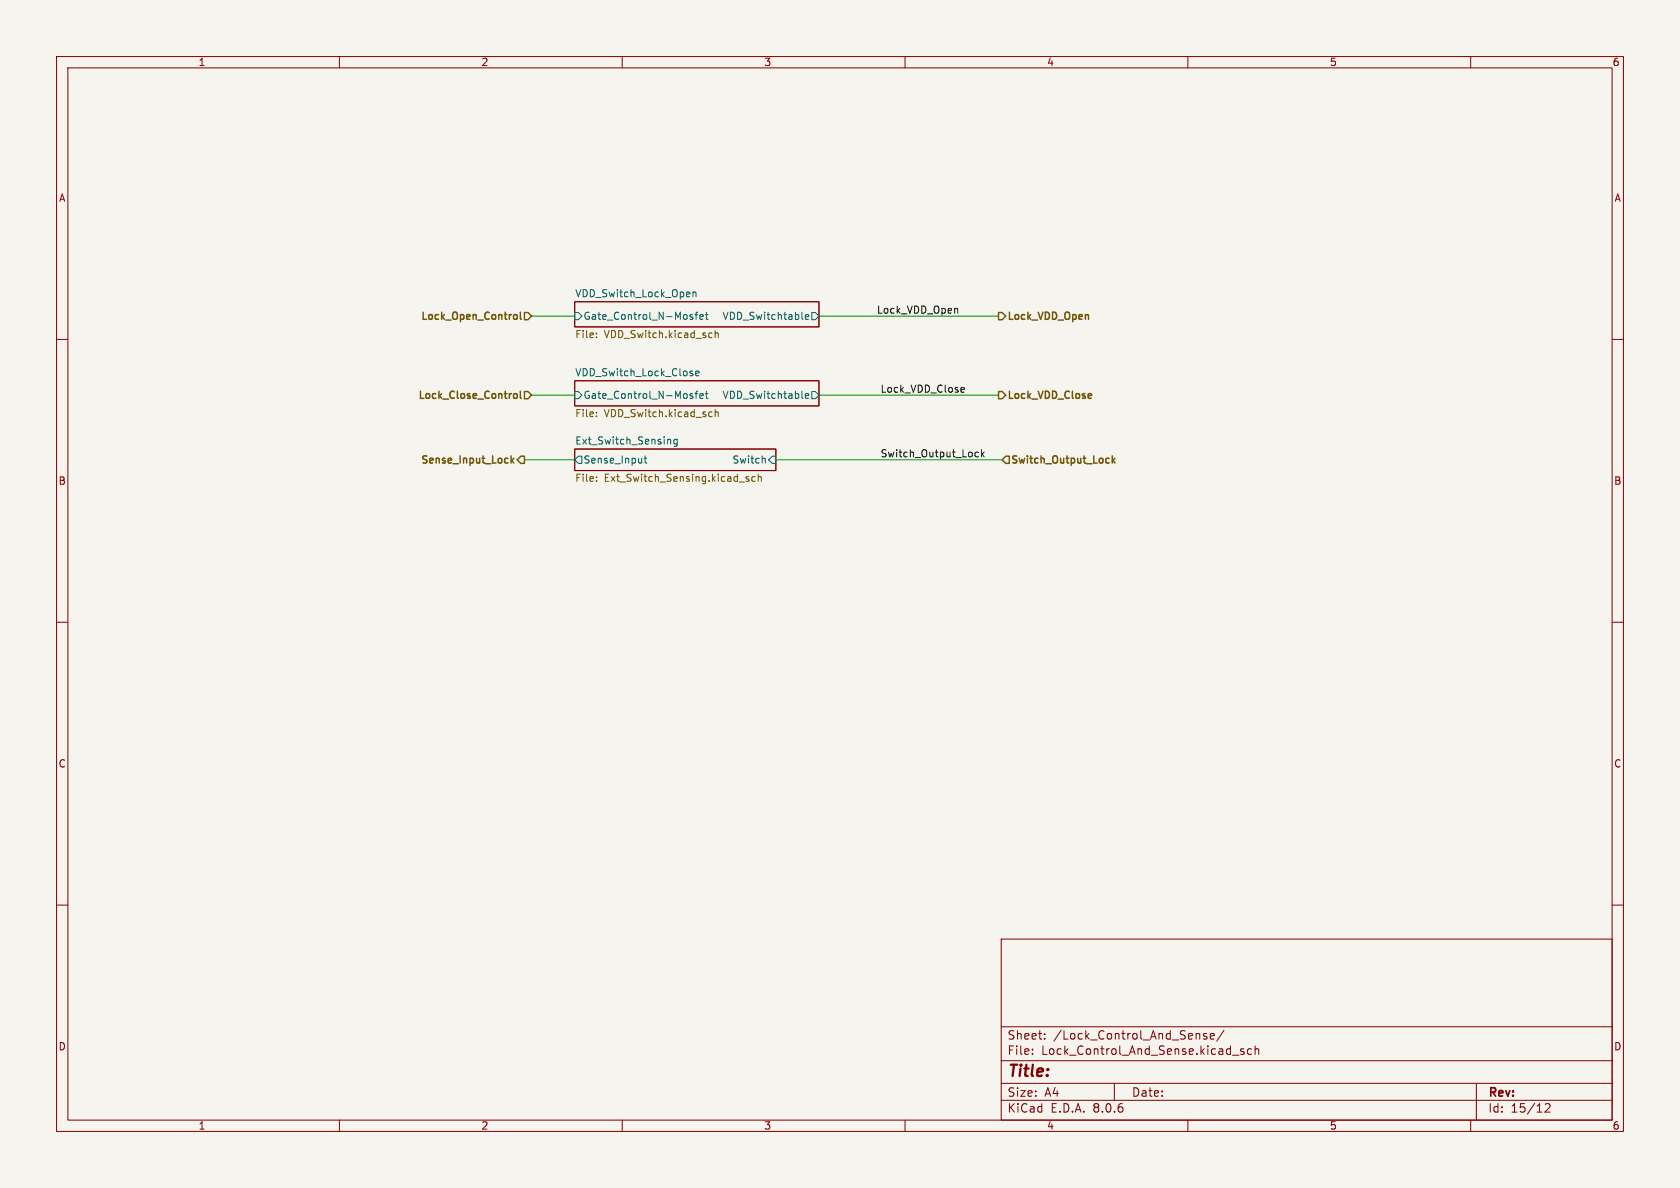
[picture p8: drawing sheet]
<svg xmlns="http://www.w3.org/2000/svg" width="297mm" height="210mm" viewBox="0 0 297 210" stroke-linecap="round" stroke-linejoin="round" font-family="sans-serif">
<path d="M0 0h297v210h-297z" fill="#f5f4ef" stroke="#f5f4ef" stroke-width=".18"/>
<g fill="none" stroke="#840000" stroke-width=".18">
<path d="M10 10h277v190h-277zM12 12h273v186h-273zM60 10v2M110 10v2M160 10v2M210 10v2M260 10v2M10 60h2M101.6 53.3h43.2v4.5h-43.2zM285 60h2M101.6 79.4h35.6v3.8h-35.6zM101.6 67.3h43.2v4.5h-43.2z"/>
<path d="M10 110h2M285 110h2M10 160h2M285 160h2M177 166h108v32h-108zM60 198v2M110 198v2M160 198v2M177 194.5h108M177 191.5h108M177 187.5h108M177 181.5h108"/>
<path d="M182.5 186.3v.1M182.5 185.5v.1M184.7 183.6v.1M184.7 182.8v.1M197 191.5v3M210 198v2M213.3 182.8l-.3-.1-.3 .2 .1 .2 .5 .2v.3h-.6M214 183.2l.7-.1-.1-.3-.4-.1-.2 .2v.7h.6M216.4 182.1l-1.3 2M217.9 186.5h1.1M219.9 185.5l-.4-.1-.2 .2 .1 .2 .5 .2v.3h-.6M221.2 185.5l-.4-.1-.3 .3v.4l.2 .2h.5"/>
<path d="M221.9 185.5l.2-.1 .4 .1v.9M221.9 184.9v1.5M260 198v2M261 191.5v6.5M273.2 195.2l.5-.1 .3 .1v.3l-.9 1.1h.9"/>
</g>
<g fill="none" stroke="#006464" stroke-width=".18">
<path d="M101.6 55.2h.6l.7 .7-.7 .6h-.6zM122.1 56l.4 .1v.2l-.2 .2h-.2M122.1 55.6l.4 .1M122.5 51.6v.9M122.5 51.7l.2-.1 .3 .1v.8M122.9 55.6h.5M123.4 55.2l-.3 .2v1.1M123.7 56l.6-.1v-.2l-.4-.1-.2 .2 .1 .6h.5M124.7 55.6h.5M124.9 55.2v1.1l.3 .2M141.8 56.4l.1 .1M142.4 56l.6-.1-.1-.2-.3-.1-.2 .2v.6h.5"/>
<path d="M143.5 55.2h.6l.7 .7-.7 .6h-.6zM101.6 69.2h.6l.7 .7-.7 .6h-.6zM118.2 77.7l.4 .1v.7M119.7 77.7h-.3l-.3 .2 .1 .5h.5M119.7 77.7v1l-.2 .2h-.3M122.1 66l.3 .1 .1 .2-.2 .1h-.2M122.1 65.6h.3M122.1 70l.4 .1v.1l-.2 .2h-.2M122.1 69.6h.4M122.9 69.6h.5M123 66l.6-.1-.1-.3h-.3l-.2 .2v.6h.5M123.4 69.2l-.3 .1v1.1"/>
<path d="M123.7 70l.6-.1v-.3h-.4l-.2 .2 .1 .6h.5M124.7 69.6h.5M124.9 69.2v1l.3 .2M141.8 70.4h.1M142.4 70l.6-.1-.1-.3h-.3l-.2 .2v.6h.5M143.5 69.2h.6l.7 .7-.7 .6h-.6zM101.6 81.3l.6-.7h.7v1.3h-.7zM113.9 81h.4M114 80.6v1.1l.3 .2M134.9 81l.4 .2v.7M136.5 80.6h.7v1.3h-.7l-.6-.6z"/>
</g>
<g fill="none" stroke="#725600" stroke-width=".18">
<path d="M105.4 59.6v.1M105.4 58.9v.1M125.5 58.8l.4 .1M125.9 59.6l-.4 .1M126.4 59l.2-.2 .3 .1 .1 .8M126.4 58.4v1.3M105.4 72.9v.1M105.4 73.5v.2M125.5 72.8l.4 .1M125.9 73.6l-.4 .1M126.4 72.4v1.3M126.4 72.9l.2-.1 .3 .1 .1 .8"/>
<path d="M105.4 84.3v.1M105.4 85v.1M132.4 84.3l-.3-.1-.2 .2v.2l.5 .1v.3h-.5M133.5 84.3l-.4-.1-.2 .3 .1 .5h.5M134.1 84.4l.1-.2 .3 .1 .1 .8M134.1 83.8v1.3"/>
</g>
<g fill="none" stroke="#725600" stroke-width=".25">
<path d="M92 55.2v1.1l.2 .2M92.7 55.2h.6l.7 .7-.7 .6h-.6zM176.5 55.2h.7l.6 .7-.6 .6h-.7zM91.3 69.6l.1 .2-.1 .6M92 69.2v1l.2 .2M92.7 69.2h.6l.7 .7-.7 .6h-.6zM176.5 69.2h.7l.6 .7-.6 .6h-.7zM90.5 81.4l.3 .5M90.8 81l-.4 .5M92.1 80.6h.6v1.3h-.6l-.7-.6zM177.8 80.6h.6v1.3h-.6l-.6-.6zM196.8 81.4l.3 .5"/>
<path d="M197.1 81l-.5 .5"/>
</g>
<path d="M169.1 54.5l.2 .2v.7M170.1 68.5l.3 .1 .1 .2-.6 .1M170.4 69.3h-.3M173 80l-.4-.1-.2 .3M173.5 79.5v1.3M174 79.9l-.5 .5M172.4 80.5l.2 .3 .4-.1M173.6 80.3l.4 .5" fill="none" stroke="#0f0f0f" stroke-width=".18"/>
<path d="M94 55.9h7.6M144.8 55.9h31.7M94 69.9h7.6M144.8 69.9h31.7M92.7 81.3h8.9M137.2 81.3h40" fill="none" stroke="#009600" stroke-width=".18"/>
<text font-size="2.8" fill="#840000" x="178" y="190.9">Title:</text>
<g font-size="2.1" fill="#840000">
<text x="178" y="184">Sheet:</text>
<text x="186.2" y="184">/Lock_Control_And_Sense/</text>
<text x="178" y="186.7">File:</text>
<text x="184.1" y="186.7">Lock_Control_And_Sense.kicad_sch</text>
<text x="178" y="196.9">KiCad</text>
<text x="178" y="194.1">Size:</text>
<text x="184.7" y="194.1">A4</text>
<text x="185.7" y="196.9">E.D.A.</text>
<text x="193.3" y="196.9">8.0.6</text>
<text x="200" y="194.1">Date:</text>
<text x="263" y="194.3">Rev:</text>
<text x="263" y="196.9">Id:</text>
<text x="267.1" y="196.9">15/12</text>
</g>
<g font-size="1.8" fill="#840000">
<text x="35" y="11.9">1</text>
<text x="85" y="11.9">2</text>
<text x="135" y="11.9">3</text>
<text x="185" y="11.9">4</text>
<text x="235" y="11.9">5</text>
<text x="285" y="11.9">6</text>
<text x="10.3" y="35.9">A</text>
<text x="285.3" y="35.9">A</text>
<text x="10.3" y="85.9">B</text>
<text x="285.3" y="85.9">B</text>
<text x="10.3" y="135.9">C</text>
<text x="285.3" y="135.9">C</text>
<text x="10.3" y="185.9">D</text>
<text x="285.3" y="185.9">D</text>
<text x="35" y="199.9">1</text>
<text x="85" y="199.9">2</text>
<text x="135" y="199.9">3</text>
<text x="185" y="199.9">4</text>
<text x="235" y="199.9">5</text>
<text x="285" y="199.9">6</text>
</g>
<g font-size="1.8" fill="#006464">
<text x="101.6" y="52.6">VDD_Switch_Lock_Open</text>
<text x="103.1" y="56.7">Gate_Control_N-Mosfet</text>
<text x="127.6" y="56.7">VDD_Switchtable</text>
<text x="101.6" y="66.6">VDD_Switch_Lock_Close</text>
<text x="103.1" y="70.7">Gate_Control_N-Mosfet</text>
<text x="127.6" y="70.7">VDD_Switchtable</text>
<text x="101.6" y="78.7">Ext_Switch_Sensing</text>
<text x="103.1" y="82.1">Sense_Input</text>
<text x="129.4" y="82.1">Switch</text>
</g>
<g font-size="1.8" fill="#725600">
<text x="74.2" y="56.9">Lock_Open_Control</text>
<text x="178" y="56.9">Lock_VDD_Open</text>
<text x="101.6" y="60.1">File:</text>
<text x="106.8" y="60.1">VDD_Switch.kicad_sch</text>
<text x="73.7" y="70.9">Lock_Close_Control</text>
<text x="178" y="70.9">Lock_VDD_Close</text>
<text x="101.6" y="74.1">File:</text>
<text x="106.8" y="74.1">VDD_Switch.kicad_sch</text>
<text x="74.2" y="82.3">Sense_Input_Lock</text>
<text x="178.6" y="82.3">Switch_Output_Lock</text>
<text x="101.6" y="85.5">File:</text>
<text x="106.8" y="85.5">Ext_Switch_Sensing.kicad_sch</text>
</g>
<g font-size="1.8" fill="#0f0f0f">
<text x="154.9" y="55.5">Lock_VDD_Open</text>
<text x="155.6" y="69.5">Lock_VDD_Close</text>
<text x="155.6" y="80.9">Switch_Output_Lock</text>
</g>
</svg>
